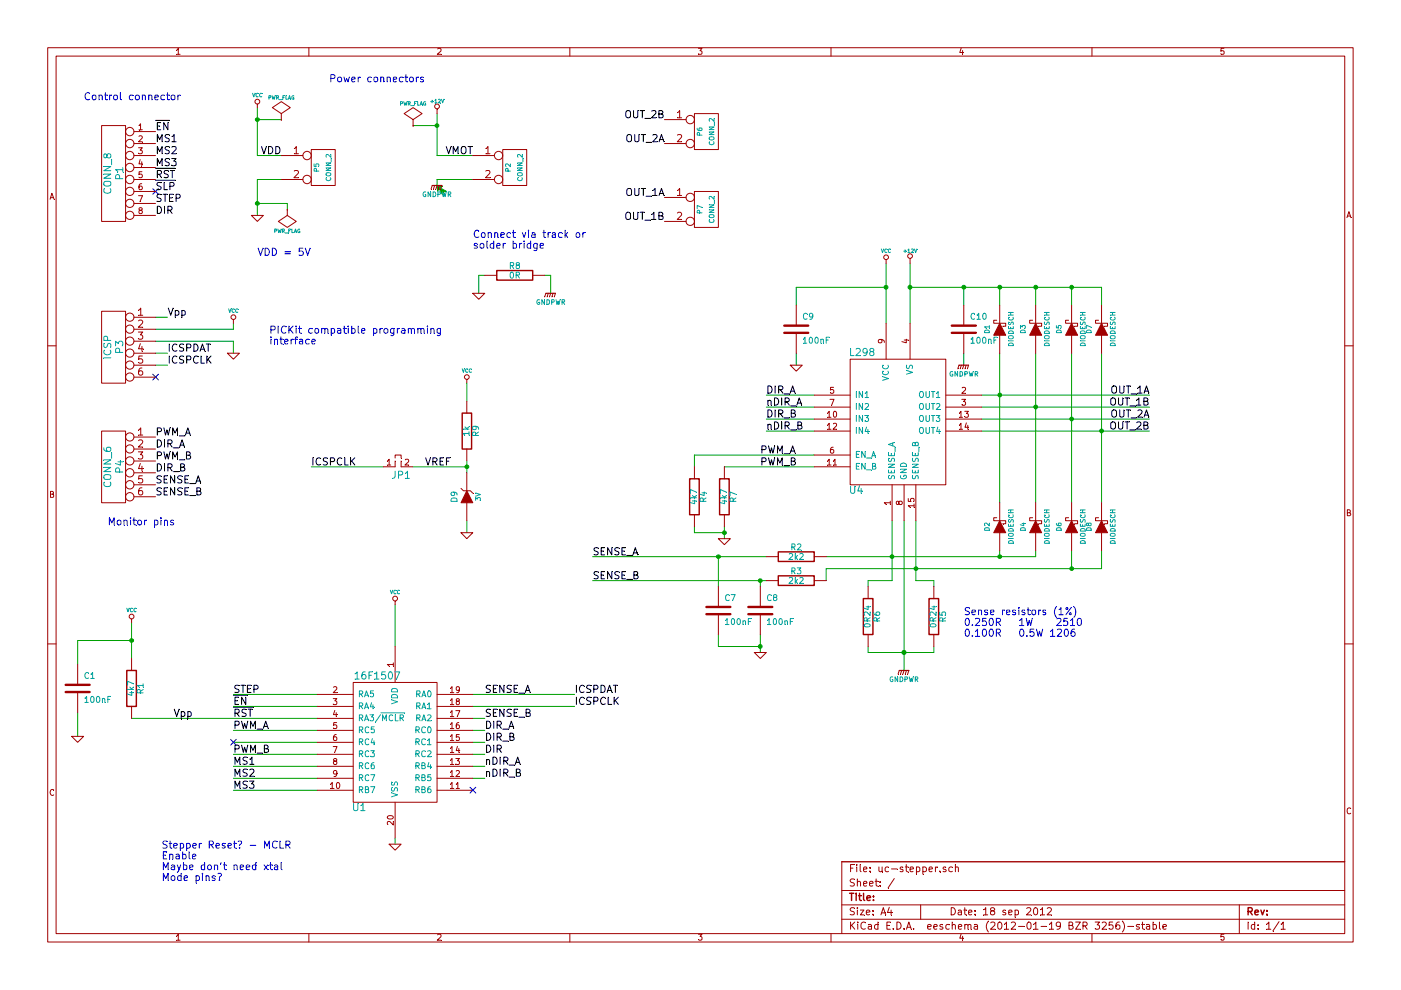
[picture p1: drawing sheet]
EESchema Schematic File Version 2  date 19/09/2012 09:31:26
LIBS:power
LIBS:device
LIBS:transistors
LIBS:conn
LIBS:linear
LIBS:regul
LIBS:74xx
LIBS:cmos4000
LIBS:adc-dac
LIBS:memory
LIBS:xilinx
LIBS:special
LIBS:microcontrollers
LIBS:dsp
LIBS:microchip
LIBS:analog_switches
LIBS:motorola
LIBS:texas
LIBS:intel
LIBS:audio
LIBS:interface
LIBS:digital-audio
LIBS:philips
LIBS:display
LIBS:cypress
LIBS:siliconi
LIBS:opto
LIBS:atmel
LIBS:contrib
LIBS:valves
LIBS:RMC
LIBS:uc-stepper-cache
EELAYER 25  0
EELAYER END
$Descr A4 11700 8267
encoding utf-8
Sheet 1 1
Title ""
Date "18 sep 2012"
Rev ""
Comp ""
Comment1 ""
Comment2 ""
Comment3 ""
Comment4 ""
$EndDescr
Wire Wire Line
	3900 4450 3900 4350
Wire Wire Line
	3900 3900 3450 3900
Wire Wire Line
	3900 3200 3900 3350
Wire Wire Line
	7800 4900 7800 4850
Wire Wire Line
	7800 4850 7650 4850
Wire Wire Line
	7450 4850 7250 4850
Wire Wire Line
	6800 3800 5800 3800
Wire Wire Line
	5800 3800 5800 3900
Connection ~ 6050 4450
Wire Wire Line
	6050 4450 5800 4450
Wire Wire Line
	5800 4450 5800 4400
Wire Wire Line
	1950 6600 2650 6600
Wire Wire Line
	2650 6400 1950 6400
Wire Wire Line
	4050 6400 3950 6400
Wire Wire Line
	6800 3300 6400 3300
Wire Wire Line
	6800 3500 6400 3500
Wire Wire Line
	2150 1800 2150 1500
Wire Wire Line
	4000 2450 4000 2300
Wire Wire Line
	4000 2300 4050 2300
Wire Wire Line
	7250 5400 7250 5450
Wire Wire Line
	1950 5900 2650 5900
Wire Wire Line
	4800 5900 3950 5900
Wire Wire Line
	1400 3050 1300 3050
Wire Wire Line
	1400 2650 1300 2650
Wire Wire Line
	1950 2700 1950 2750
Wire Wire Line
	1950 2750 1300 2750
Connection ~ 2150 1000
Wire Wire Line
	2350 1000 2150 1000
Wire Wire Line
	3950 6200 4050 6200
Wire Wire Line
	4050 6100 3950 6100
Wire Wire Line
	1950 6300 2650 6300
Wire Wire Line
	3300 5050 3300 5400
Wire Wire Line
	650  6150 650  5950
Wire Wire Line
	650  5550 650  5350
Wire Wire Line
	650  5350 1100 5350
Connection ~ 6350 4850
Wire Wire Line
	4950 4850 6400 4850
Wire Wire Line
	6350 5300 6350 5450
Wire Wire Line
	6350 4900 6350 4850
Wire Wire Line
	6900 4650 8650 4650
Wire Wire Line
	8050 2950 8050 3050
Connection ~ 7400 2400
Wire Wire Line
	6650 2550 6650 2400
Wire Wire Line
	6650 2400 7400 2400
Wire Wire Line
	9200 4600 9200 4750
Connection ~ 8350 4650
Wire Wire Line
	8650 4650 8650 4600
Wire Wire Line
	7550 4350 7550 5600
Wire Wire Line
	9200 4200 9200 2950
Wire Wire Line
	8650 4200 8650 2950
Connection ~ 9200 3600
Connection ~ 8650 3400
Connection ~ 8650 2400
Wire Wire Line
	8950 2400 8950 2550
Connection ~ 7600 2400
Wire Wire Line
	8350 2400 8350 2550
Wire Wire Line
	9600 3600 8200 3600
Wire Wire Line
	9600 3400 8200 3400
Wire Wire Line
	7650 4850 7650 4350
Connection ~ 7550 5450
Wire Wire Line
	7600 2700 7600 2200
Connection ~ 1100 5350
Wire Wire Line
	1100 5200 1100 5500
Wire Wire Line
	2150 900  2150 1300
Wire Wire Line
	2150 1300 2350 1300
Wire Wire Line
	2150 1500 2350 1500
Wire Wire Line
	3950 1500 3650 1500
Wire Wire Line
	3650 950  3650 1300
Wire Wire Line
	2650 6000 1100 6000
Wire Wire Line
	7400 2700 7400 2200
Connection ~ 7550 5450
Wire Wire Line
	7450 4850 7450 4350
Wire Wire Line
	9600 3500 8200 3500
Connection ~ 8350 3300
Wire Wire Line
	8650 2400 8650 2550
Connection ~ 8350 2400
Wire Wire Line
	7600 2400 9200 2400
Wire Wire Line
	9200 2400 9200 2550
Connection ~ 8950 2400
Connection ~ 8950 3500
Wire Wire Line
	8350 4200 8350 2950
Wire Wire Line
	8950 4200 8950 2950
Wire Wire Line
	8200 3300 9600 3300
Wire Wire Line
	8350 4600 8350 4650
Connection ~ 7450 4650
Wire Wire Line
	8950 4600 8950 4750
Connection ~ 7650 4750
Connection ~ 8950 4750
Wire Wire Line
	6650 2950 6650 3050
Wire Wire Line
	8050 2400 8050 2550
Connection ~ 8050 2400
Wire Wire Line
	9200 4750 6900 4750
Wire Wire Line
	6900 4750 6900 4850
Wire Wire Line
	6000 4900 6000 4650
Wire Wire Line
	4950 4650 6400 4650
Connection ~ 6000 4650
Wire Wire Line
	6000 5300 6000 5400
Wire Wire Line
	6000 5400 6350 5400
Connection ~ 6350 5400
Wire Wire Line
	2650 6100 1950 6100
Wire Wire Line
	3950 6000 4050 6000
Wire Wire Line
	4050 6300 3950 6300
Wire Wire Line
	3650 1300 3950 1300
Wire Wire Line
	3450 1050 3650 1050
Connection ~ 3650 1050
Wire Wire Line
	2400 1750 2400 1700
Wire Wire Line
	2400 1700 2150 1700
Connection ~ 2150 1700
Wire Wire Line
	1300 2850 1950 2850
Wire Wire Line
	1950 2850 1950 2950
Wire Wire Line
	1400 2950 1300 2950
Wire Wire Line
	4800 5800 3950 5800
Wire Wire Line
	1950 6200 2650 6200
Wire Wire Line
	2650 5800 1950 5800
Wire Wire Line
	7250 4850 7250 4900
Wire Wire Line
	4550 2300 4600 2300
Wire Wire Line
	4600 2300 4600 2450
Wire Wire Line
	3650 1500 3650 1550
Wire Wire Line
	6400 3600 6800 3600
Wire Wire Line
	6400 3400 6800 3400
Wire Wire Line
	3300 7000 3300 7050
Wire Wire Line
	3950 6500 4050 6500
Wire Wire Line
	2650 6500 1950 6500
Wire Wire Line
	6050 4500 6050 4400
Wire Wire Line
	6050 3900 6800 3900
Wire Wire Line
	2600 3900 3200 3900
Wire Wire Line
	7800 5400 7800 5450
Wire Wire Line
	7800 5450 7250 5450
Wire Wire Line
	3900 3950 3900 3850
Connection ~ 3900 3900
$Comp
L GND #PWR01
U 1 1
P 3900 4450
F 0 "#PWR01" H 3900 4450 30  0001 C CNN
F 1 "GND" H 3900 4380 30  0001 C CNN
	1    3900 4450
	1    0    0    -1  
$EndComp
$Comp
L R R9
U 1 1
P 3900 3600
F 0 "R9" V 3980 3600 50  0000 C CNN
F 1 "1k" V 3900 3600 50  0000 C CNN
	1    3900 3600
	1    0    0    -1  
$EndComp
$Comp
L JUMP_MINI JP1
U 1 1
P 3350 3900
F 0 "JP1" H 3350 3825 60  0000 C CNN
F 1 "JUMP_MINI" H 3375 4075 60  0001 C CNN
	1    3350 3900
	1    0    0    -1  
$EndComp
$Comp
L VCC #PWR02
U 1 1
P 3900 3200
F 0 "#PWR02" H 3900 3300 30  0001 C CNN
F 1 "VCC" H 3900 3300 30  0000 C CNN
	1    3900 3200
	1    0    0    -1  
$EndComp
Text Label 2600 3900 0    60   ~ 0
ICSPCLK
$Comp
L ZENER D9
U 1 1
P 3900 4150
F 0 "D9" H 3900 4250 50  0000 C CNN
F 1 "3V" H 3900 4050 40  0000 C CNN
	1    3900 4150
	0    -1   -1   0   
$EndComp
$Comp
L GND #PWR03
U 1 1
P 6050 4500
F 0 "#PWR03" H 6050 4500 30  0001 C CNN
F 1 "GND" H 6050 4430 30  0001 C CNN
	1    6050 4500
	1    0    0    -1  
$EndComp
$Comp
L R R7
U 1 1
P 6050 4150
F 0 "R7" V 6130 4150 50  0000 C CNN
F 1 "4k7" V 6050 4150 50  0000 C CNN
	1    6050 4150
	1    0    0    -1  
$EndComp
$Comp
L R R4
U 1 1
P 5800 4150
F 0 "R4" V 5880 4150 50  0000 C CNN
F 1 "4k7" V 5800 4150 50  0000 C CNN
	1    5800 4150
	1    0    0    -1  
$EndComp
$Comp
L 16F1507 U1
U 1 1
P 3300 6000
F 0 "U1" H 3000 5250 60  0000 C CNN
F 1 "16F1507" H 3150 6350 60  0000 C CNN
	1    3300 6000
	1    0    0    -1  
$EndComp
Text Label 1950 6400 0    60   ~ 0
MS1
Text Label 1950 6500 0    60   ~ 0
MS2
Text Label 1950 6600 0    60   ~ 0
MS3
Text Notes 2750 700  0    60   ~ 0
Power connectors
Text Notes 700  850  0    60   ~ 0
Control connector\n
Text Notes 900  4400 0    60   ~ 0
Monitor pins
Text Notes 2250 2800 0    60   ~ 0
PICKit compatible programming\ninterface
NoConn ~ 1950 6200
NoConn ~ 3950 6600
Text Label 4050 6500 0    60   ~ 0
nDIR_B
Text Label 4050 6400 0    60   ~ 0
nDIR_A
Text Label 6400 3600 0    60   ~ 0
nDIR_B
Text Label 6400 3400 0    60   ~ 0
nDIR_A
Text Notes 3950 2000 0    60   ~ 0
Connect via track or\nsolder bridge
$Comp
L GNDPWR #PWR04
U 1 1
P 8050 3050
F 0 "#PWR04" H 8050 3100 40  0001 C CNN
F 1 "GNDPWR" H 8050 2970 40  0000 C CNN
	1    8050 3050
	1    0    0    -1  
$EndComp
$Comp
L GNDPWR #PWR05
U 1 1
P 3650 1550
F 0 "#PWR05" H 3650 1600 40  0001 C CNN
F 1 "GNDPWR" H 3650 1470 40  0000 C CNN
	1    3650 1550
	1    0    0    -1  
$EndComp
$Comp
L R R8
U 1 1
P 4300 2300
F 0 "R8" V 4380 2300 50  0000 C CNN
F 1 "0R" V 4300 2300 50  0000 C CNN
	1    4300 2300
	0    -1   -1   0   
$EndComp
$Comp
L GNDPWR #PWR06
U 1 1
P 4600 2450
F 0 "#PWR06" H 4600 2500 40  0001 C CNN
F 1 "GNDPWR" H 4600 2370 40  0000 C CNN
	1    4600 2450
	1    0    0    -1  
$EndComp
$Comp
L GND #PWR07
U 1 1
P 4000 2450
F 0 "#PWR07" H 4000 2450 30  0001 C CNN
F 1 "GND" H 4000 2380 30  0001 C CNN
	1    4000 2450
	1    0    0    -1  
$EndComp
$Comp
L GNDPWR #PWR08
U 1 1
P 7550 5600
F 0 "#PWR08" H 7550 5650 40  0001 C CNN
F 1 "GNDPWR" H 7550 5520 40  0000 C CNN
	1    7550 5600
	1    0    0    -1  
$EndComp
$Comp
L R R6
U 1 1
P 7250 5150
F 0 "R6" V 7330 5150 50  0000 C CNN
F 1 "0R24" V 7250 5150 50  0000 C CNN
	1    7250 5150
	1    0    0    -1  
$EndComp
Text Label 3550 3900 0    60   ~ 0
VREF
$Comp
L DIODESCH D2
U 1 1
P 8350 4400
F 0 "D2" H 8350 4500 40  0000 C CNN
F 1 "DIODESCH" H 8350 4300 40  0000 C CNN
	1    8350 4400
	0    -1   -1   0   
$EndComp
$Comp
L DIODESCH D4
U 1 1
P 8650 4400
F 0 "D4" H 8650 4500 40  0000 C CNN
F 1 "DIODESCH" H 8650 4300 40  0000 C CNN
	1    8650 4400
	0    -1   -1   0   
$EndComp
$Comp
L DIODESCH D6
U 1 1
P 8950 4400
F 0 "D6" H 8950 4500 40  0000 C CNN
F 1 "DIODESCH" H 8950 4300 40  0000 C CNN
	1    8950 4400
	0    -1   -1   0   
$EndComp
$Comp
L DIODESCH D8
U 1 1
P 9200 4400
F 0 "D8" H 9200 4500 40  0000 C CNN
F 1 "DIODESCH" H 9200 4300 40  0000 C CNN
	1    9200 4400
	0    -1   -1   0   
$EndComp
$Comp
L DIODESCH D7
U 1 1
P 9200 2750
F 0 "D7" H 9200 2850 40  0000 C CNN
F 1 "DIODESCH" H 9200 2650 40  0000 C CNN
	1    9200 2750
	0    -1   -1   0   
$EndComp
$Comp
L DIODESCH D5
U 1 1
P 8950 2750
F 0 "D5" H 8950 2850 40  0000 C CNN
F 1 "DIODESCH" H 8950 2650 40  0000 C CNN
	1    8950 2750
	0    -1   -1   0   
$EndComp
$Comp
L DIODESCH D3
U 1 1
P 8650 2750
F 0 "D3" H 8650 2850 40  0000 C CNN
F 1 "DIODESCH" H 8650 2650 40  0000 C CNN
	1    8650 2750
	0    -1   -1   0   
$EndComp
$Comp
L DIODESCH D1
U 1 1
P 8350 2750
F 0 "D1" H 8350 2850 40  0000 C CNN
F 1 "DIODESCH" H 8350 2650 40  0000 C CNN
	1    8350 2750
	0    -1   -1   0   
$EndComp
$Comp
L CONN_2 P5
U 1 1
P 2700 1400
F 0 "P5" V 2650 1400 40  0000 C CNN
F 1 "CONN_2" V 2750 1400 40  0000 C CNN
	1    2700 1400
	1    0    0    -1  
$EndComp
$Comp
L CONN_2 P2
U 1 1
P 4300 1400
F 0 "P2" V 4250 1400 40  0000 C CNN
F 1 "CONN_2" V 4350 1400 40  0000 C CNN
	1    4300 1400
	1    0    0    -1  
$EndComp
$Comp
L CONN_2 P7
U 1 1
P 5900 1750
F 0 "P7" V 5850 1750 40  0000 C CNN
F 1 "CONN_2" V 5950 1750 40  0000 C CNN
	1    5900 1750
	1    0    0    -1  
$EndComp
$Comp
L CONN_2 P6
U 1 1
P 5900 1100
F 0 "P6" V 5850 1100 40  0000 C CNN
F 1 "CONN_2" V 5950 1100 40  0000 C CNN
	1    5900 1100
	1    0    0    -1  
$EndComp
Text Label 1300 4150 0    60   ~ 0
SENSE_B
Text Label 1300 4050 0    60   ~ 0
SENSE_A
Text Label 1300 3950 0    60   ~ 0
DIR_B
Text Label 1300 3850 0    60   ~ 0
PWM_B
Text Label 1300 3750 0    60   ~ 0
DIR_A
Text Label 1300 3650 0    60   ~ 0
PWM_A
Text Label 1950 6000 0    60   ~ 0
~RST
Text Label 1950 5900 0    60   ~ 0
~EN
$Comp
L CONN_6 P4
U 1 1
P 950 3900
F 0 "P4" V 900 3900 60  0000 C CNN
F 1 "CONN_6" V 1000 3900 60  0000 C CNN
	1    950  3900
	-1   0    0    -1  
$EndComp
Text Label 4800 5900 0    60   ~ 0
ICSPCLK
Text Label 4800 5800 0    60   ~ 0
ICSPDAT
Text Label 1450 6000 0    60   ~ 0
Vpp
$Comp
L VCC #PWR09
U 1 1
P 1950 2700
F 0 "#PWR09" H 1950 2800 30  0001 C CNN
F 1 "VCC" H 1950 2800 30  0000 C CNN
	1    1950 2700
	1    0    0    -1  
$EndComp
$Comp
L GND #PWR010
U 1 1
P 1950 2950
F 0 "#PWR010" H 1950 2950 30  0001 C CNN
F 1 "GND" H 1950 2880 30  0001 C CNN
	1    1950 2950
	1    0    0    -1  
$EndComp
NoConn ~ 1300 3150
Text Label 1400 3050 0    60   ~ 0
ICSPCLK
Text Label 1400 2950 0    60   ~ 0
ICSPDAT
Text Label 1400 2650 0    60   ~ 0
Vpp
$Comp
L CONN_6 P3
U 1 1
P 950 2900
F 0 "P3" V 900 2900 60  0000 C CNN
F 1 "ICSP" V 1000 2900 60  0000 C CNN
	1    950  2900
	-1   0    0    -1  
$EndComp
Text Notes 8050 5150 0    60   ~ 0
Sense resistors (1%)\n0.250R   1W    2510\n0.100R   0.5W 1206\n\n\n
$Comp
L PWR_FLAG #FLG011
U 1 1
P 2400 1750
F 0 "#FLG011" H 2400 1845 30  0001 C CNN
F 1 "PWR_FLAG" H 2400 1930 30  0000 C CNN
	1    2400 1750
	-1   0    0    1   
$EndComp
$Comp
L PWR_FLAG #FLG012
U 1 1
P 2350 1000
F 0 "#FLG012" H 2350 1095 30  0001 C CNN
F 1 "PWR_FLAG" H 2350 1180 30  0000 C CNN
	1    2350 1000
	1    0    0    -1  
$EndComp
$Comp
L PWR_FLAG #FLG013
U 1 1
P 3450 1050
F 0 "#FLG013" H 3450 1145 30  0001 C CNN
F 1 "PWR_FLAG" H 3450 1230 30  0000 C CNN
	1    3450 1050
	1    0    0    -1  
$EndComp
NoConn ~ 1300 1600
Text Notes 1350 7100 0    60   ~ 0
Stepper Reset? - MCLR\nEnable\nMaybe don't need xtal\nMode pins?\n
Text Label 4050 6300 0    60   ~ 0
DIR
Text Label 1950 5800 0    60   ~ 0
STEP
Text Label 4050 6200 0    60   ~ 0
DIR_B
Text Label 4050 6100 0    60   ~ 0
DIR_A
Text Label 4050 6000 0    60   ~ 0
SENSE_B
Text Label 4050 5800 0    60   ~ 0
SENSE_A
Text Label 1950 6300 0    60   ~ 0
PWM_B
Text Label 1950 6100 0    60   ~ 0
PWM_A
$Comp
L VCC #PWR014
U 1 1
P 3300 5050
F 0 "#PWR014" H 3300 5150 30  0001 C CNN
F 1 "VCC" H 3300 5150 30  0000 C CNN
	1    3300 5050
	1    0    0    -1  
$EndComp
$Comp
L GND #PWR015
U 1 1
P 650 6150
F 0 "#PWR015" H 650 6150 30  0001 C CNN
F 1 "GND" H 650 6080 30  0001 C CNN
	1    650  6150
	1    0    0    -1  
$EndComp
$Comp
L C C1
U 1 1
P 650 5750
F 0 "C1" H 700 5850 50  0000 L CNN
F 1 "100nF" H 700 5650 50  0000 L CNN
	1    650  5750
	1    0    0    -1  
$EndComp
Text Label 4950 4850 0    60   ~ 0
SENSE_B
Text Label 4950 4650 0    60   ~ 0
SENSE_A
$Comp
L GND #PWR016
U 1 1
P 6350 5450
F 0 "#PWR016" H 6350 5450 30  0001 C CNN
F 1 "GND" H 6350 5380 30  0001 C CNN
	1    6350 5450
	1    0    0    -1  
$EndComp
$Comp
L C C7
U 1 1
P 6000 5100
F 0 "C7" H 6050 5200 50  0000 L CNN
F 1 "100nF" H 6050 5000 50  0000 L CNN
	1    6000 5100
	1    0    0    -1  
$EndComp
$Comp
L C C8
U 1 1
P 6350 5100
F 0 "C8" H 6400 5200 50  0000 L CNN
F 1 "100nF" H 6400 5000 50  0000 L CNN
	1    6350 5100
	1    0    0    -1  
$EndComp
$Comp
L R R3
U 1 1
P 6650 4850
F 0 "R3" V 6730 4850 50  0000 C CNN
F 1 "2k2" V 6650 4850 50  0000 C CNN
	1    6650 4850
	0    -1   -1   0   
$EndComp
$Comp
L R R2
U 1 1
P 6650 4650
F 0 "R2" V 6730 4650 50  0000 C CNN
F 1 "2k2" V 6650 4650 50  0000 C CNN
	1    6650 4650
	0    -1   -1   0   
$EndComp
$Comp
L GND #PWR017
U 1 1
P 6650 3050
F 0 "#PWR017" H 6650 3050 30  0001 C CNN
F 1 "GND" H 6650 2980 30  0001 C CNN
	1    6650 3050
	1    0    0    -1  
$EndComp
$Comp
L C C10
U 1 1
P 8050 2750
F 0 "C10" H 8100 2850 50  0000 L CNN
F 1 "100nF" H 8100 2650 50  0000 L CNN
	1    8050 2750
	1    0    0    -1  
$EndComp
$Comp
L C C9
U 1 1
P 6650 2750
F 0 "C9" H 6700 2850 50  0000 L CNN
F 1 "100nF" H 6700 2650 50  0000 L CNN
	1    6650 2750
	1    0    0    -1  
$EndComp
$Comp
L R R5
U 1 1
P 7800 5150
F 0 "R5" V 7880 5150 50  0000 C CNN
F 1 "0R24" V 7800 5150 50  0000 C CNN
	1    7800 5150
	1    0    0    -1  
$EndComp
Text Label 9600 3600 2    60   ~ 0
OUT_2B
Text Label 9600 3500 2    60   ~ 0
OUT_2A
Text Label 9600 3300 2    60   ~ 0
OUT_1A
Text Label 9600 3400 2    60   ~ 0
OUT_1B
$Comp
L +12V #PWR018
U 1 1
P 7600 2200
F 0 "#PWR018" H 7600 2150 20  0001 C CNN
F 1 "+12V" H 7600 2300 30  0000 C CNN
	1    7600 2200
	1    0    0    -1  
$EndComp
$Comp
L VCC #PWR019
U 1 1
P 7400 2200
F 0 "#PWR019" H 7400 2300 30  0001 C CNN
F 1 "VCC" H 7400 2300 30  0000 C CNN
	1    7400 2200
	1    0    0    -1  
$EndComp
Text Label 6350 3900 0    60   ~ 0
PWM_B
Text Label 6400 3500 0    60   ~ 0
DIR_B
Text Label 6400 3300 0    60   ~ 0
DIR_A
Text Label 6350 3800 0    60   ~ 0
PWM_A
Text Notes 2150 2150 0    60   ~ 0
VDD = 5V
$Comp
L GND #PWR020
U 1 1
P 3300 7050
F 0 "#PWR020" H 3300 7050 30  0001 C CNN
F 1 "GND" H 3300 6980 30  0001 C CNN
	1    3300 7050
	1    0    0    -1  
$EndComp
$Comp
L VCC #PWR021
U 1 1
P 1100 5200
F 0 "#PWR021" H 1100 5300 30  0001 C CNN
F 1 "VCC" H 1100 5300 30  0000 C CNN
	1    1100 5200
	1    0    0    -1  
$EndComp
$Comp
L +12V #PWR022
U 1 1
P 3650 950
F 0 "#PWR022" H 3650 900 20  0001 C CNN
F 1 "+12V" H 3650 1050 30  0000 C CNN
	1    3650 950 
	1    0    0    -1  
$EndComp
$Comp
L VCC #PWR023
U 1 1
P 2150 900
F 0 "#PWR023" H 2150 1000 30  0001 C CNN
F 1 "VCC" H 2150 1000 30  0000 C CNN
	1    2150 900 
	1    0    0    -1  
$EndComp
$Comp
L GND #PWR024
U 1 1
P 2150 1800
F 0 "#PWR024" H 2150 1800 30  0001 C CNN
F 1 "GND" H 2150 1730 30  0001 C CNN
	1    2150 1800
	1    0    0    -1  
$EndComp
Text Label 2350 1300 2    60   ~ 0
VDD
Text Label 5550 1850 2    60   ~ 0
OUT_1B
Text Label 5550 1650 2    60   ~ 0
OUT_1A
Text Label 5550 1200 2    60   ~ 0
OUT_2A
Text Label 5550 1000 2    60   ~ 0
OUT_2B
Text Label 3950 1300 2    60   ~ 0
VMOT
Text Label 1300 1800 0    60   ~ 0
DIR
Text Label 1300 1700 0    60   ~ 0
STEP
Text Label 1300 1600 0    60   ~ 0
~SLP
Text Label 1300 1500 0    60   ~ 0
~RST
Text Label 1300 1400 0    60   ~ 0
MS3
Text Label 1300 1300 0    60   ~ 0
MS2
Text Label 1300 1200 0    60   ~ 0
MS1
Text Label 1300 1100 0    60   ~ 0
~EN
$Comp
L CONN_8 P1
U 1 1
P 950 1450
F 0 "P1" V 900 1450 60  0000 C CNN
F 1 "CONN_8" V 1000 1450 60  0000 C CNN
	1    950  1450
	-1   0    0    -1  
$EndComp
$Comp
L R R1
U 1 1
P 1100 5750
F 0 "R1" V 1180 5750 50  0000 C CNN
F 1 "4k7" V 1100 5750 50  0000 C CNN
	1    1100 5750
	1    0    0    -1  
$EndComp
$Comp
L L298 U4
U 1 1
P 7700 3100
F 0 "U4" H 7150 2100 60  0000 C CNN
F 1 "L298" H 7200 3250 60  0000 C CNN
	1    7700 3100
	1    0    0    -1  
$EndComp
$EndSCHEMATC
